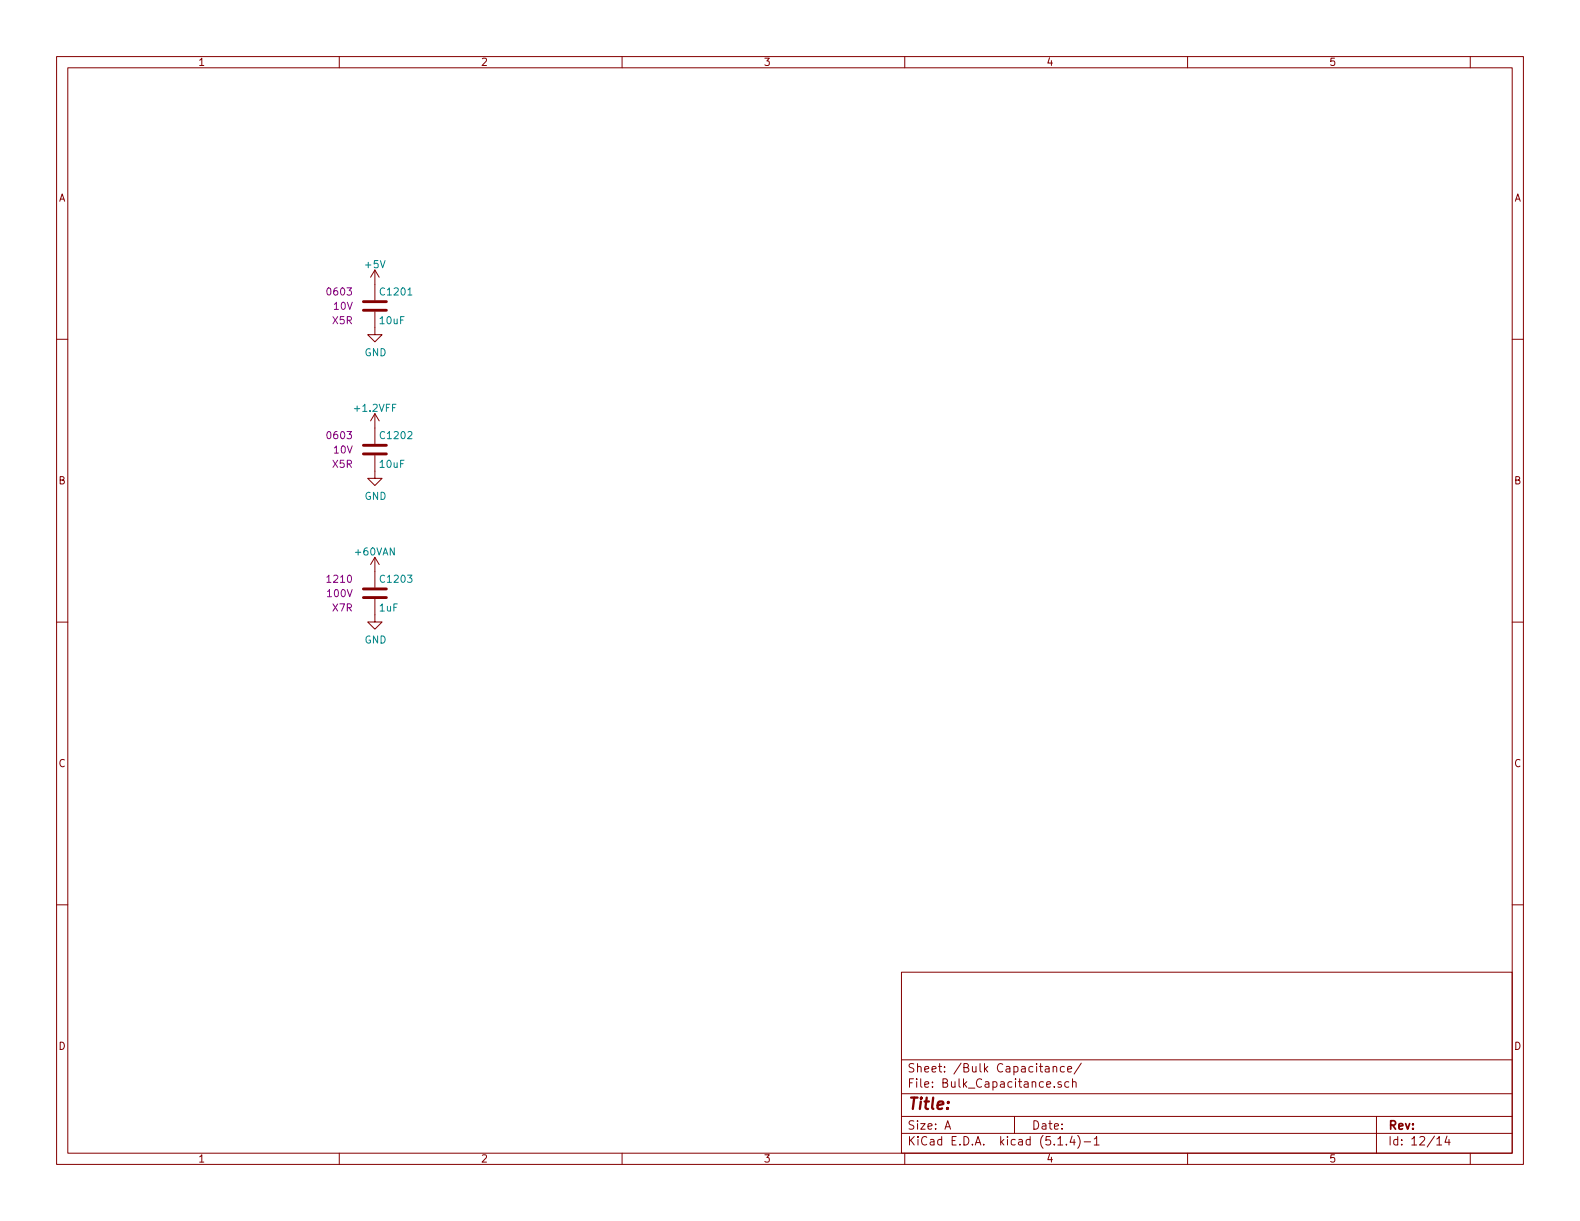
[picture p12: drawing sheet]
<svg xmlns="http://www.w3.org/2000/svg" width="279mm" height="216mm" viewBox="0 0 279 216" stroke-linecap="round" stroke-linejoin="round" font-family="sans-serif">
<g fill="none" stroke="#840000" stroke-width=".18">
<path d="M10 10h259.4v195.9h-259.4zM12 12h255.4v191.9h-255.4zM60 10v2M110 10v2M160 10v2M210 10v2M260 10v2M10 60h2M66.3 55.1v4.1h1.3l-1.3 1.3-1.3-1.3h1.3M66.3 47.8v5.3M66.3 47.8l-.8 1.2M66.3 47.8l.8 1.2"/>
<path d="M267.4 60h2M66.3 73.2v5.3M66.3 73.2l-.8 1.2M66.3 73.2l.8 1.2M66.3 80.5v4.1h1.3l-1.3 1.3-1.3-1.3h1.3M66.3 98.6v5.3M66.3 98.6l-.8 1.2M66.3 98.6l.8 1.2M10 110h2M66.3 105.9v4.1h1.3l-1.3 1.3-1.3-1.3h1.3M267.4 110h2M10 160h2"/>
<path d="M267.4 160h2M159.4 171.9h108v32h-108zM159.4 197.4h108M159.4 193.4h108M159.4 187.4h108M167.1 199.7l.5-1.5 .5 1.5M167.2 199.2h.8M179.4 197.4v3M184.9 188.6h.5l.1 1M185.5 188.9l-.5 .1-.2 .2 .1 .3 .1 .1 .5-.1M186.2 188.7l.2-.1h.4l.1 1M186.2 188.6v1"/>
<path d="M186.4 192.1v.2M187.7 191.3a.37 .37 0 0 0-.6 .2v.2l.6 .1v.2l-.2 .3-.4-.1M188.2 188.6h-.4l-.3 .2 .1 .6 .2 .2 .4-.1M188.8 189.1l.7-.2-.1-.3h-.4l-.2 .2 .1 .7h.5M189 191.3h-.4l-.3 .2 .1 .6 .2 .2 .4-.1M189.7 191.4v-.1a.37 .37 0 0 1 .6 .2v.8M189.7 190.8v1.5M191.2 188l-1.3 1.9M243.4 197.4v6.5M60 203.9v2M110 203.9v2M159.4 200.4h108"/>
<path d="M160 203.9v2M187.1 202.5h.8M188.6 202.3v.2M189.6 200.9l-.4 1.1h.9M189.9 201.5v1M190.6 200.8a1.71 1.71 0 0 1 0 2.2M191.7 201.9h1.2M193.5 201.4l.4-.4v1.5M193.5 202.5h.9M210 203.9v2M254.1 201.4l.4-.4v1.5M254.1 202.5h.8"/>
<path d="M255.9 200.9l-.4 1.1h.9M256.2 201.5v1M260 203.9v2"/>
</g>
<path d="M64.3 54.9h4M64.3 53.3h4M64.3 78.7h4M64.3 80.3h4M64.3 105.7h4M64.3 104.1h4" fill="none" stroke="#840000" stroke-width=".51"/>
<text font-size="2.8" fill="#840000" x="160.4" y="196.2">Title:</text>
<g font-size="2.1" fill="#840000">
<text x="160.4" y="189.6">Sheet: /Bulk Capacitance/</text>
<text x="160.4" y="192.3">File: Bulk_Capacitance.sch</text>
<text x="160.4" y="202.5">KiCad E.D.A. kicad (5.1.4)-1</text>
<text x="160.4" y="199.7">Size: A</text>
<text x="182.4" y="199.7">Date:</text>
<text x="245.4" y="199.7">Rev:</text>
<text x="245.4" y="202.5">Id: 12/14</text>
</g>
<g font-size="1.8" fill="#840000">
<text x="35" y="11.6">1</text>
<text x="85" y="11.6">2</text>
<text x="135" y="11.6">3</text>
<text x="185" y="11.6">4</text>
<text x="235" y="11.6">5</text>
<text x="10.4" y="35.6">A</text>
<text x="267.8" y="35.6">A</text>
<text x="10.4" y="85.6">B</text>
<text x="267.8" y="85.6">B</text>
<text x="10.4" y="135.6">C</text>
<text x="267.8" y="135.6">C</text>
<text x="10.4" y="185.6">D</text>
<text x="267.8" y="185.6">D</text>
<text x="35" y="205.5">1</text>
<text x="85" y="205.5">2</text>
<text x="135" y="205.5">3</text>
<text x="185" y="205.5">4</text>
<text x="235" y="205.5">5</text>
</g>
<g font-size="1.8" fill="#008484">
<text x="64.7" y="47.4">+5V</text>
<text x="67.5" y="52.2">C1201</text>
<text x="67.3" y="57.3">10uF</text>
<text x="64.5" y="63">GND</text>
<text x="62.9" y="72.8">+1.2VFF</text>
<text x="67.5" y="77.6">C1202</text>
<text x="67.3" y="82.7">10uF</text>
<text x="64.5" y="88.4">GND</text>
<text x="62.9" y="98.2">+60VAN</text>
<text x="67.5" y="103">C1203</text>
<text x="64.5" y="113.8">GND</text>
<text x="67.2" y="108.1">1uF</text>
</g>
<g font-size="1.8" fill="#840084">
<text x="58" y="52.2">0603</text>
<text x="58.9" y="57.3">X5R</text>
<text x="59.1" y="54.8">10V</text>
<text x="58" y="77.6">0603</text>
<text x="58.9" y="82.7">X5R</text>
<text x="59.1" y="80.2">10V</text>
<text x="58" y="105.6">100V</text>
<text x="58" y="103">1210</text>
<text x="58.9" y="108.1">X7R</text>
</g>
</svg>
